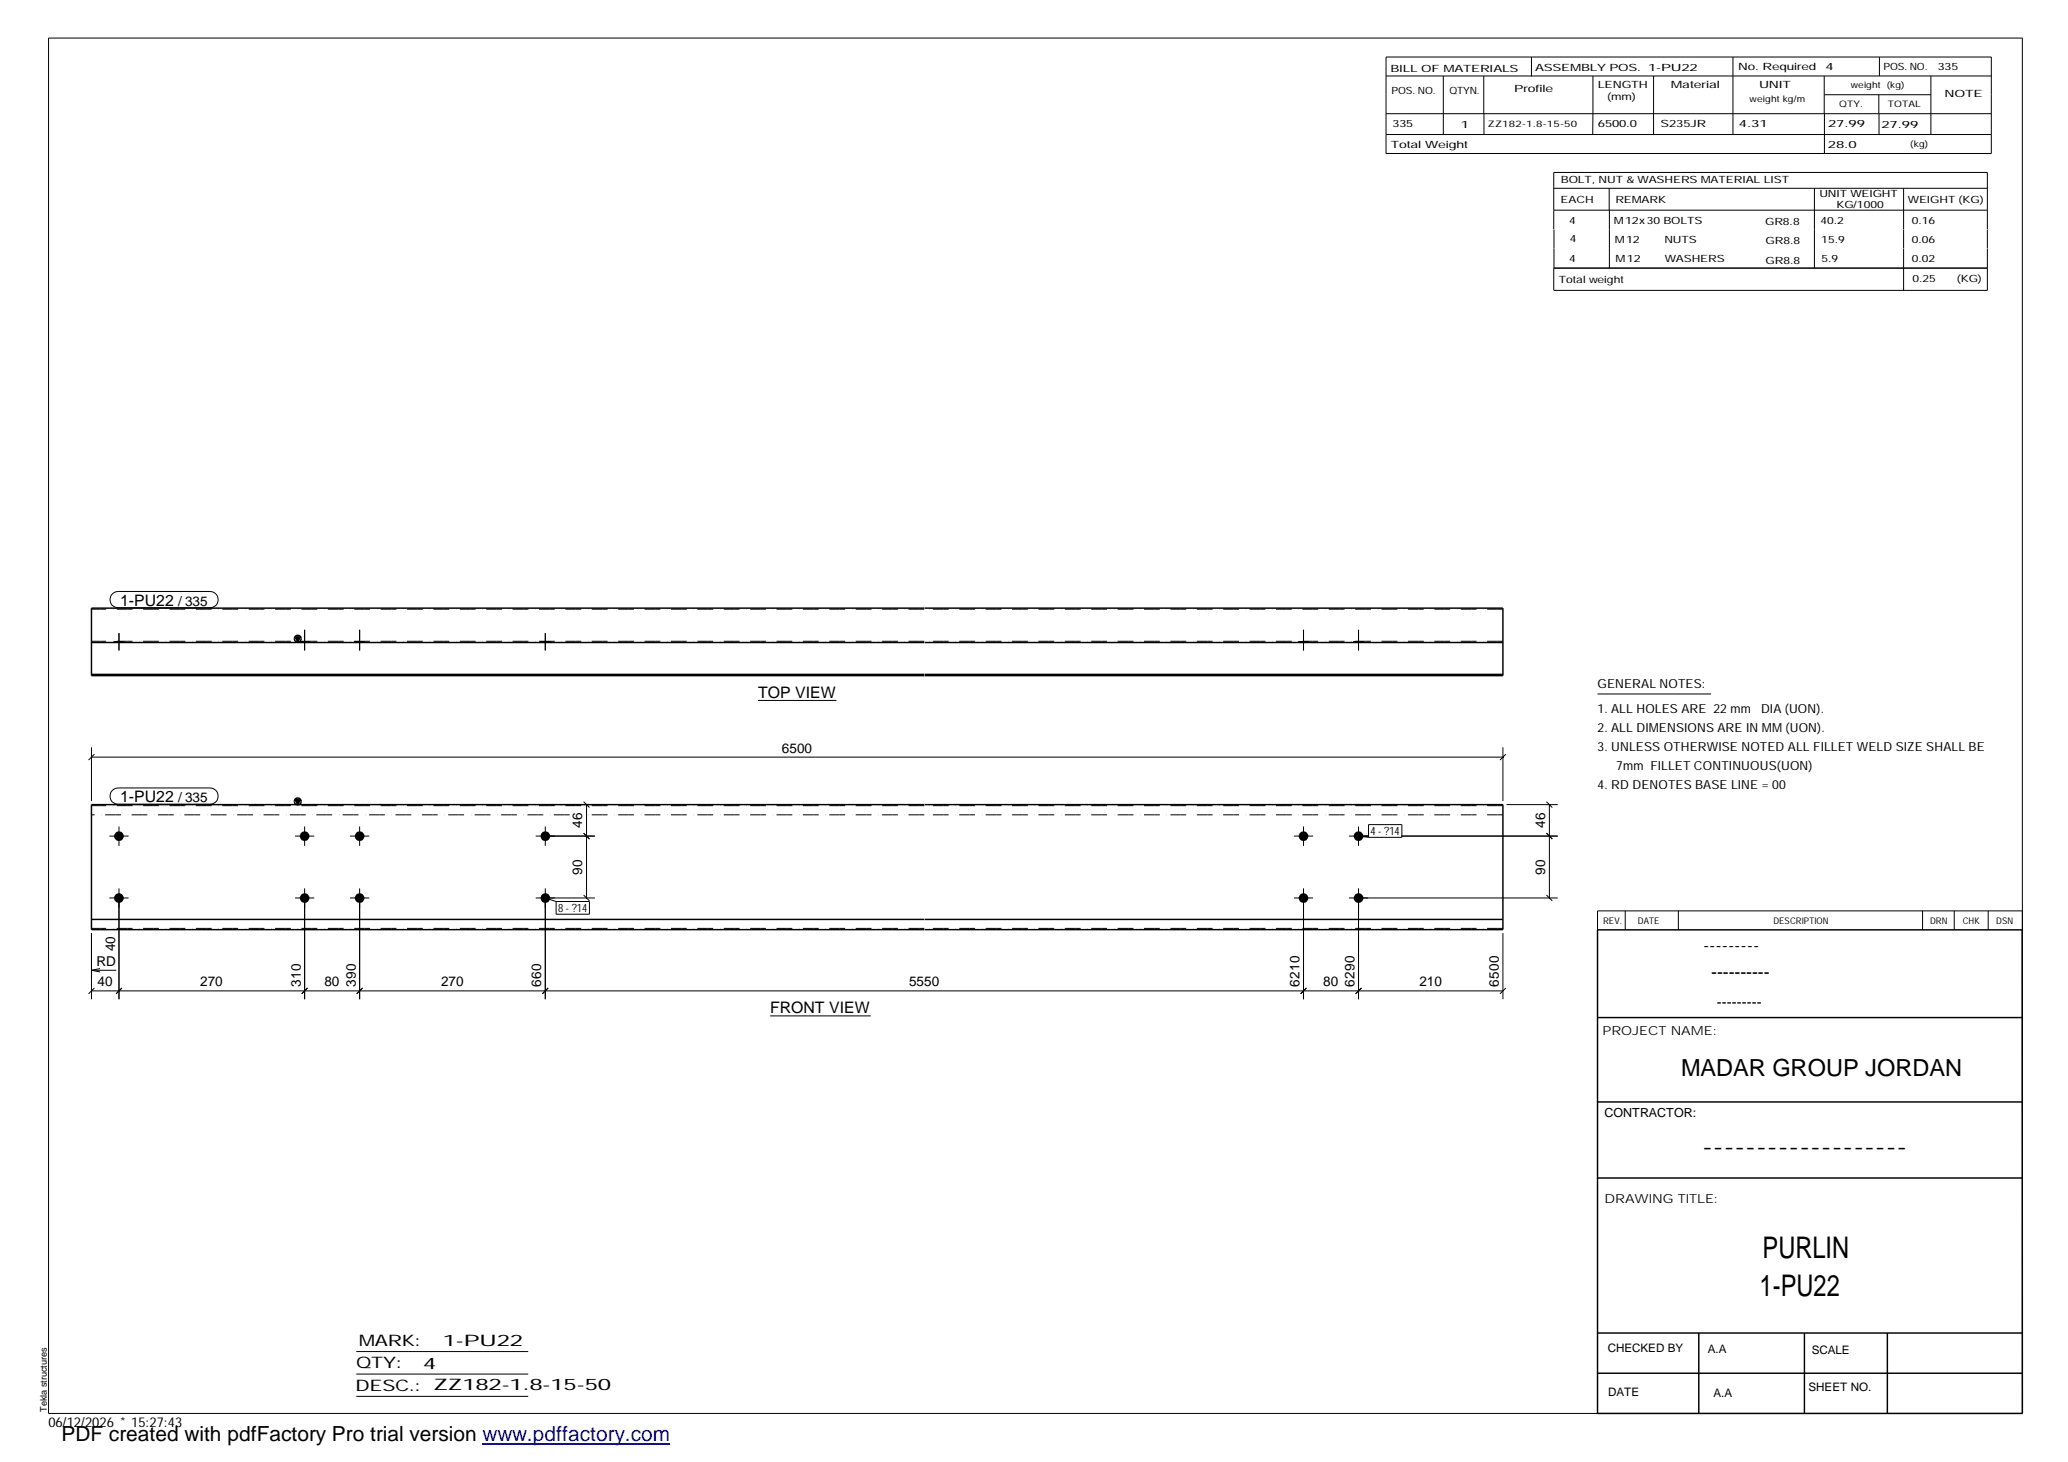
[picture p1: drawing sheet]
<svg xmlns="http://www.w3.org/2000/svg" width="420mm" height="297mm" viewBox="0 0 420 297" stroke-linecap="round" stroke-linejoin="round" font-family="sans-serif">
<g fill="#000">
<path d="M59.9 129.4h1.1l-.5 1zM59.9 162.5h1.1l-.5 1z"/>
<path d="M23.2 130.3h1.9v.2h-1.9z" fill-rule="evenodd"/>
<path d="M23.2 130.3h1.9v.2h-1.9z" fill-rule="evenodd"/>
<path d="M60.9 130.3h2v.2h-2z" fill-rule="evenodd"/>
<path d="M60.9 130.3h2v.2h-2z" fill-rule="evenodd"/>
<path d="M72.1 130.3h1.9v.2h-1.9z" fill-rule="evenodd"/>
<path d="M72.1 130.3h1.9v.2h-1.9z" fill-rule="evenodd"/>
<path d="M109.8 130.3h2v.2h-2z" fill-rule="evenodd"/>
<path d="M109.8 130.3h2v.2h-2z" fill-rule="evenodd"/>
<path d="M263.9 130.3h1.9v.2h-1.9z" fill-rule="evenodd"/>
<path d="M263.9 130.3h1.9v.2h-1.9z" fill-rule="evenodd"/>
<path d="M275 130.3h2v.2h-2z" fill-rule="evenodd"/>
<path d="M275 130.3h2v.2h-2z" fill-rule="evenodd"/>
<circle cx="24.2" cy="169.9" r=".97"/>
<circle cx="61.9" cy="169.9" r=".97"/>
<circle cx="73.1" cy="169.9" r=".97"/>
<circle cx="110.8" cy="169.9" r=".98"/>
<circle cx="264.8" cy="169.9" r=".97"/>
<circle cx="276" cy="169.9" r=".98"/>
<circle cx="24.2" cy="182.5" r=".97"/>
<circle cx="61.9" cy="182.5" r=".97"/>
<circle cx="73.1" cy="182.5" r=".97"/>
<circle cx="110.8" cy="182.5" r=".99"/>
<circle cx="264.8" cy="182.5" r=".97"/>
<circle cx="276" cy="182.5" r=".98"/>
</g>
<g fill="none" stroke="#000" stroke-width=".2">
<path d="M9.9 7.7h401v279.5h-401zM281.6 11.6h123v19.6h-123zM281.6 15.4h123M293.2 15.4v11.9M301.5 15.4v7.7M311.1 11.6v3.9M323.6 15.4v11.9M336 15.4v11.9M352.1 11.6v15.7M370.6 15.4v7.7M370.7 19.2h21.6M381.7 19.2v3.9"/>
<path d="M381.8 11.6v3.8M392.3 15.4v11.9M281.6 23.1h123M281.6 27.3h123M301.5 23.1v4.2M315.7 38.3h88.1M326.9 38.3v4.4M368.6 38.3v16.2M370.7 23.1v8.1M381.8 23.1v4.2M386.8 38.3v8.3M315.7 42.7h88.1"/>
<path d="M315.7 46.6v-11.6h88.1v11.6M315.7 46.6v7.9M327 42.7v11.8M386.8 46.6v3.9M386.8 50.6v8.4M403.8 46.6v3.9M403.8 50.6v8.4h-88.1M403.8 54.5h-88.1v4.5M22.8 120.7l.6-.4 .6-.1h18.7a1.65 1.65 0 0 1 1.6 1.6 1.65 1.65 0 0 1-1.6 1.7h-18.7a1.65 1.65 0 0 1-1.5-1 1.65 1.65 0 0 1 .3-1.8zM23.2 130.3v.2M24.2 128.6v3.6M25.1 130.3v.2"/>
<path d="M60.9 130.3v.2M61.9 128v4.2M62.9 130.3v.2M72.1 130.3v.2M73.1 128v4.2M74 130.3v.2M109.8 130.3v.2M110.8 128.6v3.6M111.8 130.3v.2M263.9 130.3v.2M264.8 128v4.2M265.8 130.3v.2"/>
<path d="M275 130.3v.2M276 128v4.2M277 130.3v.2M18.6 153.8h286.8M18.6 151.8v11M19.2 153.2l-1.2 1.2M154 142.3h15.9M305.4 151.8v11M305.9 153.2l-1.1 1.2M324.6 141h23M22.2 169.9h3.9M22.8 160.6l.6-.4 .6-.1h18.7a1.65 1.65 0 0 1 1.6 1.6 1.65 1.65 0 0 1-1.6 1.7h-18.7a1.65 1.65 0 0 1-1.5-1 1.65 1.65 0 0 1 .3-1.8z"/>
<path d="M24.2 167.9v4M59.9 169.9h3.9M61.9 167.9v4M71.1 169.9h3.9M73.1 167.9v4M108.8 169.9h12.1M110.8 167.9v4M111.5 163.5h9.4M118.6 169.3l1.2 1.2M118.6 162.9l1.2 1.2M119.2 163.5v18.9M262.9 169.9h3.9"/>
<path d="M264.8 167.9v4M274.1 169.9h4M276 167.9v4M276 169.9l2 .2M278 167.5h6.8v2.6h-6.8zM284.7 169.9h31.8M306.1 163.5h10.4M314.2 169.3l1.2 1.2M314.2 162.9l1.2 1.2M314.8 163.5v18.9M18.6 189.6v13.4M18.6 197.1l1.7 .4"/>
<path d="M18.6 197.1h5M20.3 196.8l-1.7 .3M22.2 182.4h3.9M24.2 180.5v22.5M59.9 182.4h3.9M61.9 180.5v22.5M71.1 182.4h3.9M73.1 180.5v22.5M108.8 182.4h12.1M110.8 180.5v22.5M110.8 182.4l2.2 .8M113 183.2h6.8v2.5h-6.8z"/>
<path d="M118.6 181.8l1.2 1.2M262.9 182.4h3.9M264.8 180.5v22.5M274.1 182.4h42.4M276 180.5v22.5M305.4 189.6v13.4M314.2 181.8l1.2 1.2M330.2 185.1v3.8M341 185.1v3.8M390.6 185.1v3.8M397 185.1v3.8M403.9 185.1v3.8"/>
<path d="M410.9 185.1h-86.3v3.8M18.6 201.3h286.8M19.2 200.7l-1.2 1.2M24.8 200.7l-1.2 1.2M62.5 200.7l-1.2 1.2M73.7 200.7l-1.2 1.2M111.4 200.7l-1.2 1.2M156.5 206.4h20.4M265.4 200.7l-1.2 1.2M276.6 200.7l-1.2 1.2M305.9 200.7l-1.1 1.2M72.4 274.6h34.9"/>
<path d="M72.4 279.2h34.9M72.4 283.7h34.9"/>
</g>
<g fill="none" stroke="#000" stroke-width=".3">
<path d="M18.6 137h169.2M18.6 130.5h169.2M59.9 129.4h1.1l-.5 1zM187.8 123.6h-169.2v13.7h169.2M187.9 123.6h117.5v13.7h-117.5M187.9 137h117.5M187.9 130.5h117.5M59.9 162.5h1.1l-.5 1zM187.8 163.5h-169.2v25.4h169.2M187.9 163.5h117.5v25.4h-117.5M18.6 186.8h169.2M187.9 186.8h117.5"/>
<path d="M324.6 188.9h86.3v98.3h-86.3zM324.6 206.7h86.3M324.6 239.3h86.3M324.6 223.9h86.3M324.6 270.8h86.3M324.6 279h86.3M345.1 270.8v16.4M366.6 270.8v16.4M383.5 270.8v16.4"/>
<circle cx="60.5" cy="129.8" r=".68"/>
<circle cx="60.5" cy="162.8" r=".68"/>
</g>
<path d="M187.8 123.8h-169.2M187.8 130.3h-169.2M305.4 123.8h-117.5M305.4 130.3h-117.5M115.7 165.6h-97.1M187.8 165.6h-69.1M187.8 163.7h-169.2M305.4 165.6h-117.5M305.4 163.7h-117.5M187.8 188.6h-169.2M305.4 188.6h-117.5" fill="none" stroke="#000" stroke-width=".2" stroke-dasharray="1.1 0 2.1 .7 0 1.4" stroke-linecap="butt"/>
<path d="M98 293.3h38.2" fill="none" stroke="#00f" stroke-width=".3"/>
<g font-size="6.1">
<text x="358.1" y="255.5">PURLIN</text>
<text x="357.5" y="263.3">1-PU22</text>
</g>
<text font-size="4.8" x="341.5" y="218.6">MADAR GROUP JORDAN</text>
<text font-size="4.2" x="12.5" y="292.7">PDF created with pdfFactory Pro trial version www.pdffactory.com</text>
<g font-size="3.6">
<text x="346.1" y="193.2">---------</text>
<text x="347.7" y="198.6">----------</text>
<text x="345.8" y="234.2">-------------------</text>
</g>
<g font-size="3.2">
<text x="24.4" y="123">1-PU22</text>
<text x="154" y="141.8">TOP VIEW</text>
<text x="24.4" y="163">1-PU22</text>
<text x="156.5" y="205.9">FRONT VIEW</text>
<text x="72.9" y="273.5">MARK:</text>
<text x="90" y="273.5">1-PU22</text>
<text x="72.4" y="278">QTY:</text>
<text x="86" y="278.1">4</text>
<text x="72.2" y="282.6">DESC.:</text>
<text x="88.1" y="282.4">ZZ182-1.8-15-50</text>
</g>
<text font-size="3" x="348.8" y="204.5">---------</text>
<g font-size="2.8">
<text x="36.2" y="123">/ 335</text>
<text x="158.9" y="152.9">6500</text>
<text x="36.2" y="163">/ 335</text>
<text x="118.3" y="168.2" transform="rotate(-90 118.3 168.2)">46</text>
<text x="313.9" y="168.2" transform="rotate(-90 313.9 168.2)">46</text>
<text x="118.3" y="177.7" transform="rotate(-90 118.3 177.7)">90</text>
<text x="313.9" y="177.7" transform="rotate(-90 313.9 177.7)">90</text>
<text x="19.6" y="196.3">RD</text>
<text x="23.4" y="193.3" transform="rotate(-90 23.4 193.3)">40</text>
<text x="19.8" y="200.4">40</text>
<text x="40.7" y="200.4">270</text>
<text x="61.1" y="200.4" transform="rotate(-90 61.1 200.4)">310</text>
<text x="65.9" y="200.4">80</text>
<text x="72.3" y="200.4" transform="rotate(-90 72.3 200.4)">390</text>
<text x="89.6" y="200.4">270</text>
<text x="110" y="200.4" transform="rotate(-90 110 200.4)">660</text>
<text x="184.7" y="200.4">5550</text>
<text x="264" y="200.4" transform="rotate(-90 264 200.4)">6210</text>
<text x="268.9" y="200.4">80</text>
<text x="275.2" y="200.4" transform="rotate(-90 275.2 200.4)">6290</text>
<text x="288.4" y="200.4">210</text>
<text x="304.5" y="200.4" transform="rotate(-90 304.5 200.4)">6500</text>
<text x="9.8" y="290">06/12/2026 * 15:27:43</text>
</g>
<g font-size="2.5">
<text x="324.6" y="139.9">GENERAL NOTES:</text>
<text x="324.6" y="148.7">2. ALL DIMENSIONS ARE IN MM (UON).</text>
<text x="324.6" y="144.9">1. ALL HOLES ARE 22 mm</text>
<text x="357.8" y="144.9">DIA (UON).</text>
<text x="324.6" y="152.5">3. UNLESS OTHERWISE NOTED ALL FILLET WELD SIZE SHALL BE</text>
<text x="324.6" y="160.2">4. RD DENOTES BASE LINE = 00</text>
<text x="328.4" y="156.4">7mm FILLET CONTINUOUS(UON)</text>
<text x="325.6" y="210.3">PROJECT NAME:</text>
<text x="326" y="226.9">CONTRACTOR:</text>
<text x="326" y="244.4">DRAWING TITLE:</text>
</g>
<g font-size="2.4">
<text x="326.7" y="274.7">CHECKED BY</text>
<text x="347" y="275">A.A</text>
<text x="368.1" y="275.1">SCALE</text>
<text x="326.7" y="283.6">DATE</text>
<text x="348.1" y="283.9">A.A</text>
<text x="367.5" y="282.6">SHEET NO.</text>
</g>
<g font-size="2.3">
<text x="278.5" y="169.7">4 - ?14</text>
<text x="113.4" y="185.3">8 - ?14</text>
</g>
<g font-size="2">
<text x="282.5" y="14.6">BILL OF MATERIALS</text>
<text x="311.9" y="14.4">ASSEMBLY POS.</text>
<text x="324.6" y="17.9">LENGTH</text>
<text x="334.9" y="14.4">1-PU22</text>
<text x="339.5" y="17.9">Material</text>
<text x="353.1" y="14.2">No. Required</text>
<text x="357.4" y="17.9">UNIT</text>
<text x="370.9" y="14.2">4</text>
<text x="382.7" y="14.2">POS. NO.</text>
<text x="393.7" y="14.3">335</text>
<text x="282.7" y="19.1">POS. NO.</text>
<text x="294.5" y="19">QTYN.</text>
<text x="307.6" y="18.7">Profile</text>
<text x="326.5" y="20.4">(mm)</text>
<text x="395.1" y="19.6">NOTE</text>
<text x="282.9" y="25.8">335</text>
<text x="296.8" y="26">1</text>
<text x="324.7" y="25.9">6500.0</text>
<text x="337.4" y="25.9">S235JR</text>
<text x="353.3" y="25.9">4.31</text>
<text x="371.4" y="25.9">27.99</text>
<text x="382.3" y="25.9">27.99</text>
<text x="282.6" y="30.1">Total Weight</text>
<text x="371.4" y="30">28.0</text>
<text x="317.1" y="41.3">EACH</text>
<text x="317.1" y="37.2">BOLT, NUT &amp; WASHERS MATERIAL LIST</text>
<text x="328.2" y="41.3">REMARK</text>
<text x="369.7" y="40.1">UNIT WEIGHT</text>
<text x="387.6" y="41.2">WEIGHT (KG)</text>
<text x="318.8" y="45.4">4</text>
<text x="327.9" y="45.6">M12x30 BOLTS</text>
<text x="358.6" y="45.6">GR8.8</text>
<text x="369.9" y="45.5">40.2</text>
<text x="373.1" y="42.2">KG/1000</text>
<text x="388.4" y="45.5">0.16</text>
<text x="318.8" y="53.3">4</text>
<text x="318.9" y="49.2">4</text>
<text x="328.1" y="49.3">M12</text>
<text x="328.3" y="53.3">M12</text>
<text x="338.2" y="49.4">NUTS</text>
<text x="338.2" y="53.3">WASHERS</text>
<text x="358.7" y="49.6">GR8.8</text>
<text x="358.7" y="53.5">GR8.8</text>
<text x="370" y="49.3">15.9</text>
<text x="370.1" y="53.2">5.9</text>
<text x="388.4" y="49.4">0.06</text>
<text x="388.4" y="53.3">0.02</text>
<text x="316.7" y="57.5">Total weight</text>
<text x="388.6" y="57.3">0.25</text>
<text x="397.6" y="57.3">(KG)</text>
</g>
<g font-size="1.9">
<text x="325.7" y="187.8">REV.</text>
<text x="332.8" y="187.6">DATE</text>
<text x="360.3" y="187.7">DESCRIPTION</text>
<text x="392.1" y="187.6">DRN</text>
<text x="398.8" y="187.6">CHK</text>
<text x="405.6" y="187.7">DSN</text>
<text x="9.5" y="286.8" transform="rotate(-90 9.5 286.8)">Tekla structures</text>
</g>
<g font-size="1.8">
<text x="376" y="17.9">weight (kg)</text>
<text x="355.5" y="20.7">weight kg/m</text>
<text x="373.6" y="21.7">QTY.</text>
<text x="383.5" y="21.8">TOTAL</text>
<text x="302.3" y="25.9">ZZ182-1.8-15-50</text>
<text x="388.1" y="29.8">(kg)</text>
</g>
</svg>
